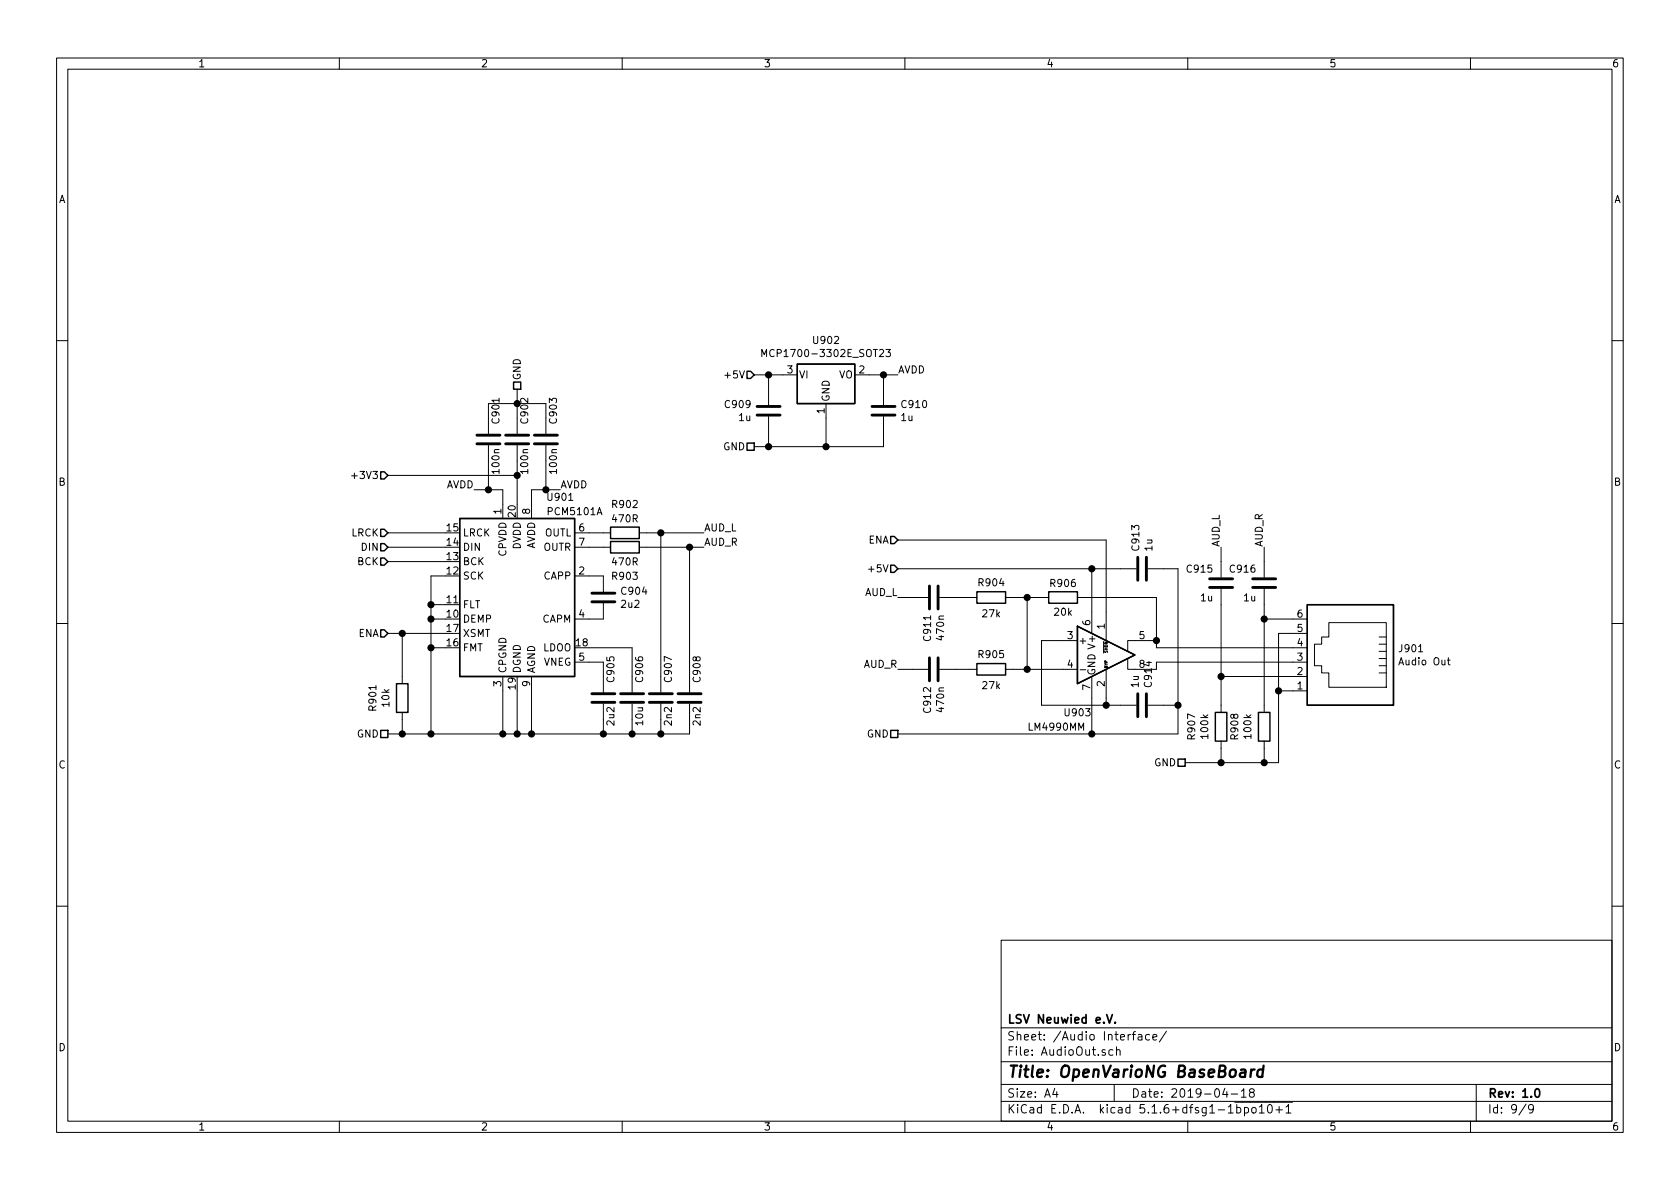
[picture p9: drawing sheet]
EESchema Schematic File Version 4
EELAYER 30 0
EELAYER END
$Descr A4 11693 8268
encoding utf-8
Sheet 9 9
Title "OpenVarioNG BaseBoard"
Date "2019-04-18"
Rev "1.0"
Comp "LSV Neuwied e.V."
Comment1 ""
Comment2 ""
Comment3 ""
Comment4 ""
$EndDescr
$Comp
L Audio:PCM5101 U901
U 1 1
P 3600 4100
F 0 "U901" H 3900 4750 50  0000 C CNN
F 1 "PCM5101A" H 4000 4650 50  0000 C CNN
F 2 "Package_SO:TSSOP-20_4.4x6.5mm_P0.65mm" H 3550 4850 50  0001 C CNN
F 3 "http://www.ti.com/lit/ds/symlink/pcm5101.pdf" H 3550 4850 50  0001 C CNN
	1    3600 4100
	1    0    0    -1  
$EndComp
Wire Wire Line
	3000 4200 3100 4200
Wire Wire Line
	3100 4300 3000 4300
Wire Wire Line
	3100 4500 3000 4500
$Comp
L Device:C C905
U 1 1
P 4200 4850
F 0 "C905" V 4250 4950 50  0000 L CNN
F 1 "2u2" V 4250 4650 50  0000 L CNN
F 2 "Capacitor_SMD:C_0805_2012Metric" H 4238 4700 50  0001 C CNN
F 3 "~" H 4200 4850 50  0001 C CNN
	1    4200 4850
	1    0    0    -1  
$EndComp
$Comp
L Device:C C906
U 1 1
P 4400 4850
F 0 "C906" V 4450 4950 50  0000 L CNN
F 1 "10u" V 4450 4650 50  0000 L CNN
F 2 "Capacitor_SMD:C_0805_2012Metric" H 4438 4700 50  0001 C CNN
F 3 "~" H 4400 4850 50  0001 C CNN
F 4 "Murata" V 4400 4850 50  0001 C CNN "Manu"
F 5 "GRM21BR61C106KE15K" V 4400 4850 50  0001 C CNN "PartNo"
	1    4400 4850
	1    0    0    -1  
$EndComp
Wire Wire Line
	4200 5000 4200 5100
Wire Wire Line
	4200 5100 3700 5100
Wire Wire Line
	4100 4600 4200 4600
Wire Wire Line
	3700 4800 3700 5100
Connection ~ 3700 5100
Wire Wire Line
	3700 5100 3600 5100
Wire Wire Line
	3600 4800 3600 5100
Connection ~ 3600 5100
Wire Wire Line
	3600 5100 3500 5100
Wire Wire Line
	3500 4800 3500 5100
Connection ~ 3500 5100
Wire Wire Line
	3500 5100 3000 5100
$Comp
L Device:C C904
U 1 1
P 4200 4150
F 0 "C904" H 4315 4196 50  0000 L CNN
F 1 "2u2" H 4315 4105 50  0000 L CNN
F 2 "Capacitor_SMD:C_0805_2012Metric" H 4238 4000 50  0001 C CNN
F 3 "~" H 4200 4150 50  0001 C CNN
	1    4200 4150
	1    0    0    -1  
$EndComp
Wire Wire Line
	4200 4600 4200 4700
Wire Wire Line
	4100 4300 4200 4300
Wire Wire Line
	4100 4000 4200 4000
$Comp
L Device:R R902
U 1 1
P 4350 3700
F 0 "R902" V 4150 3700 50  0000 C CNN
F 1 "470R" V 4250 3700 50  0000 C CNN
F 2 "Resistor_SMD:R_0805_2012Metric" V 4280 3700 50  0001 C CNN
F 3 "~" H 4350 3700 50  0001 C CNN
	1    4350 3700
	0    1    1    0   
$EndComp
$Comp
L Device:R R903
U 1 1
P 4350 3800
F 0 "R903" V 4550 3800 50  0000 C CNN
F 1 "470R" V 4450 3800 50  0000 C CNN
F 2 "Resistor_SMD:R_0805_2012Metric" V 4280 3800 50  0001 C CNN
F 3 "~" H 4350 3800 50  0001 C CNN
	1    4350 3800
	0    1    1    0   
$EndComp
Wire Wire Line
	4100 4500 4400 4500
Wire Wire Line
	4400 4500 4400 4700
Wire Wire Line
	4200 5100 4400 5100
Wire Wire Line
	4400 5100 4400 5000
Connection ~ 4200 5100
$Comp
L Device:C C907
U 1 1
P 4600 4850
F 0 "C907" V 4650 4950 50  0000 L CNN
F 1 "2n2" V 4650 4650 50  0000 L CNN
F 2 "Capacitor_SMD:C_0805_2012Metric" H 4638 4700 50  0001 C CNN
F 3 "~" H 4600 4850 50  0001 C CNN
	1    4600 4850
	1    0    0    -1  
$EndComp
$Comp
L Device:C C908
U 1 1
P 4800 4850
F 0 "C908" V 4850 4950 50  0000 L CNN
F 1 "2n2" V 4850 4650 50  0000 L CNN
F 2 "Capacitor_SMD:C_0805_2012Metric" H 4838 4700 50  0001 C CNN
F 3 "~" H 4800 4850 50  0001 C CNN
	1    4800 4850
	1    0    0    -1  
$EndComp
Wire Wire Line
	4400 5100 4600 5100
Wire Wire Line
	4600 5100 4600 5000
Connection ~ 4400 5100
Wire Wire Line
	4600 5100 4800 5100
Wire Wire Line
	4800 5100 4800 5000
Connection ~ 4600 5100
Wire Wire Line
	4100 3700 4200 3700
Wire Wire Line
	4100 3800 4200 3800
$Comp
L Regulator_Linear:MCP1700-3302E_SOT23 U?
U 1 1
P 5750 2600
AR Path="/5CBB96A8/5CB82C87" Ref="U?"  Part="1" 
AR Path="/5CBFDBD6/5CB82C87" Ref="U902"  Part="1" 
F 0 "U902" H 5750 2842 50  0000 C CNN
F 1 "MCP1700-3302E_SOT23" H 5750 2751 50  0000 C CNN
F 2 "Package_TO_SOT_SMD:SOT-23" H 5750 2825 50  0001 C CNN
F 3 "http://ww1.microchip.com/downloads/en/DeviceDoc/20001826C.pdf" H 5750 2600 50  0001 C CNN
	1    5750 2600
	1    0    0    -1  
$EndComp
$Comp
L Device:C C?
U 1 1
P 5350 2850
AR Path="/5CBB96A8/5CB82C8E" Ref="C?"  Part="1" 
AR Path="/5CBFDBD6/5CB82C8E" Ref="C909"  Part="1" 
F 0 "C909" H 5465 2896 50  0000 L CNN
F 1 "1u" H 5465 2805 50  0000 L CNN
F 2 "Capacitor_SMD:C_0805_2012Metric" H 5388 2700 50  0001 C CNN
F 3 "~" H 5350 2850 50  0001 C CNN
	1    5350 2850
	-1   0    0    -1  
$EndComp
$Comp
L Device:C C?
U 1 1
P 6150 2850
AR Path="/5CBB96A8/5CB82C95" Ref="C?"  Part="1" 
AR Path="/5CBFDBD6/5CB82C95" Ref="C910"  Part="1" 
F 0 "C910" H 6265 2896 50  0000 L CNN
F 1 "1u" H 6265 2805 50  0000 L CNN
F 2 "Capacitor_SMD:C_0805_2012Metric" H 6188 2700 50  0001 C CNN
F 3 "~" H 6150 2850 50  0001 C CNN
	1    6150 2850
	1    0    0    -1  
$EndComp
Text HLabel 5250 2600 0    50   Input ~ 0
+5V
Text HLabel 5250 3100 0    50   UnSpc ~ 0
GND
$Comp
L Device:C C?
U 1 1
P 3400 3050
AR Path="/5CBB96A8/5CB84FE0" Ref="C?"  Part="1" 
AR Path="/5CBFDBD6/5CB84FE0" Ref="C901"  Part="1" 
F 0 "C901" V 3450 3150 50  0000 L CNN
F 1 "100n" V 3450 2800 50  0000 L CNN
F 2 "Capacitor_SMD:C_0805_2012Metric" H 3438 2900 50  0001 C CNN
F 3 "~" H 3400 3050 50  0001 C CNN
	1    3400 3050
	1    0    0    -1  
$EndComp
$Comp
L Device:C C?
U 1 1
P 3800 3050
AR Path="/5CBB96A8/5CB850CE" Ref="C?"  Part="1" 
AR Path="/5CBFDBD6/5CB850CE" Ref="C903"  Part="1" 
F 0 "C903" V 3850 3150 50  0000 L CNN
F 1 "100n" V 3850 2800 50  0000 L CNN
F 2 "Capacitor_SMD:C_0805_2012Metric" H 3838 2900 50  0001 C CNN
F 3 "~" H 3800 3050 50  0001 C CNN
	1    3800 3050
	1    0    0    -1  
$EndComp
$Comp
L Device:C C?
U 1 1
P 3600 3050
AR Path="/5CBB96A8/5CB86266" Ref="C?"  Part="1" 
AR Path="/5CBFDBD6/5CB86266" Ref="C902"  Part="1" 
F 0 "C902" V 3650 3150 50  0000 L CNN
F 1 "100n" V 3650 2800 50  0000 L CNN
F 2 "Capacitor_SMD:C_0805_2012Metric" H 3638 2900 50  0001 C CNN
F 3 "~" H 3600 3050 50  0001 C CNN
	1    3600 3050
	1    0    0    -1  
$EndComp
Wire Wire Line
	3500 3500 3500 3400
Wire Wire Line
	3700 3400 3700 3500
Wire Wire Line
	3700 3400 3800 3400
Wire Wire Line
	3800 3400 3800 3200
Wire Wire Line
	3500 3400 3400 3400
Wire Wire Line
	3400 3400 3400 3200
Text HLabel 2700 3300 0    50   Input ~ 0
+3V3
Wire Wire Line
	3800 2800 3800 2900
Wire Wire Line
	3600 2900 3600 2800
Connection ~ 3600 2800
Wire Wire Line
	3600 2800 3800 2800
Wire Wire Line
	3400 2900 3400 2800
Wire Wire Line
	3400 2800 3600 2800
Text HLabel 2700 3700 0    50   Input ~ 0
LRCK
Text HLabel 2700 3800 0    50   Input ~ 0
DIN
Text HLabel 2700 3900 0    50   Input ~ 0
BCK
Text HLabel 3600 2700 1    50   UnSpc ~ 0
GND
Wire Wire Line
	3600 2700 3600 2800
Text HLabel 2700 5100 0    50   UnSpc ~ 0
GND
Wire Wire Line
	2700 5100 2800 5100
Text Label 3900 3400 0    50   ~ 0
AVDD
Wire Wire Line
	3800 3400 3900 3400
Connection ~ 3800 3400
Wire Wire Line
	5250 2600 5350 2600
Wire Wire Line
	6050 2600 6150 2600
Wire Wire Line
	5250 3100 5350 3100
Wire Wire Line
	5350 2600 5350 2700
Connection ~ 5350 2600
Wire Wire Line
	5350 2600 5450 2600
Wire Wire Line
	6150 2600 6150 2700
Connection ~ 6150 2600
Wire Wire Line
	6150 3000 6150 3100
Wire Wire Line
	5750 2900 5750 3100
Connection ~ 5750 3100
Wire Wire Line
	5750 3100 6150 3100
Wire Wire Line
	5350 3000 5350 3100
Connection ~ 5350 3100
Wire Wire Line
	5350 3100 5750 3100
Text Label 6250 2600 0    50   ~ 0
AVDD
Connection ~ 3400 3400
Wire Wire Line
	3300 3400 3400 3400
Text Label 3300 3400 2    50   ~ 0
AVDD
$Comp
L Amplifier_Audio:LM4990MM U903
U 1 1
P 7700 4550
F 0 "U903" H 7400 4150 50  0000 L CNN
F 1 "LM4990MM" H 7150 4050 50  0000 L CNN
F 2 "Package_SO:TSSOP-8_3x3mm_P0.65mm" H 7700 4550 50  0001 C CNN
F 3 "http://www.ti.com/lit/ds/symlink/lm4990.pdf" H 7700 4550 50  0001 C CNN
	1    7700 4550
	1    0    0    -1  
$EndComp
Text HLabel 6250 3950 0    50   Input ~ 0
+5V
Text HLabel 6250 5100 0    50   UnSpc ~ 0
GND
$Comp
L Device:C C914
U 1 1
P 7950 4900
F 0 "C914" H 8065 4946 50  0000 L CNN
F 1 "1u" H 8065 4855 50  0000 L CNN
F 2 "Capacitor_SMD:C_0805_2012Metric" H 7988 4750 50  0001 C CNN
F 3 "~" H 7950 4900 50  0001 C CNN
	1    7950 4900
	0    1    -1   0   
$EndComp
$Comp
L Device:R R906
U 1 1
P 7400 4150
F 0 "R906" V 7300 4150 50  0000 C CNN
F 1 "20k" V 7500 4150 50  0000 C CNN
F 2 "Resistor_SMD:R_0805_2012Metric" V 7330 4150 50  0001 C CNN
F 3 "~" H 7400 4150 50  0001 C CNN
	1    7400 4150
	0    1    1    0   
$EndComp
$Comp
L Device:R R904
U 1 1
P 6900 4150
F 0 "R904" V 7000 4150 50  0000 C CNN
F 1 "27k" V 6784 4150 50  0000 C CNN
F 2 "Resistor_SMD:R_0805_2012Metric" V 6830 4150 50  0001 C CNN
F 3 "~" H 6900 4150 50  0001 C CNN
	1    6900 4150
	0    1    -1   0   
$EndComp
Wire Wire Line
	7600 4250 7600 3950
$Comp
L Device:C C911
U 1 1
P 6500 4150
F 0 "C911" H 6615 4196 50  0000 L CNN
F 1 "470n" H 6615 4105 50  0000 L CNN
F 2 "Capacitor_SMD:C_0805_2012Metric" H 6538 4000 50  0001 C CNN
F 3 "~" H 6500 4150 50  0001 C CNN
	1    6500 4150
	0    -1   1    0   
$EndComp
Wire Wire Line
	7600 3950 6250 3950
Wire Wire Line
	8000 4650 8050 4650
Wire Wire Line
	8000 4450 8050 4450
Wire Wire Line
	7550 4150 8050 4150
Wire Wire Line
	8050 4150 8050 4450
Connection ~ 8050 4450
$Comp
L Device:R R905
U 1 1
P 6900 4650
F 0 "R905" V 7000 4650 50  0000 C CNN
F 1 "27k" V 6784 4650 50  0000 C CNN
F 2 "Resistor_SMD:R_0805_2012Metric" V 6830 4650 50  0001 C CNN
F 3 "~" H 6900 4650 50  0001 C CNN
	1    6900 4650
	0    1    -1   0   
$EndComp
$Comp
L Device:C C912
U 1 1
P 6500 4650
F 0 "C912" H 6615 4696 50  0000 L CNN
F 1 "470n" H 6615 4605 50  0000 L CNN
F 2 "Capacitor_SMD:C_0805_2012Metric" H 6538 4500 50  0001 C CNN
F 3 "~" H 6500 4650 50  0001 C CNN
	1    6500 4650
	0    -1   1    0   
$EndComp
Wire Wire Line
	6750 4150 6650 4150
Wire Wire Line
	6750 4650 6650 4650
Wire Wire Line
	7050 4650 7150 4650
Wire Wire Line
	7050 4150 7150 4150
Wire Wire Line
	7150 4150 7150 4650
Connection ~ 7150 4150
Wire Wire Line
	7150 4150 7250 4150
Connection ~ 7150 4650
Wire Wire Line
	7150 4650 7400 4650
Wire Wire Line
	7400 4450 7250 4450
Wire Wire Line
	7250 4450 7250 4900
Wire Wire Line
	7700 4850 7700 4900
Wire Wire Line
	7700 4900 7250 4900
Wire Wire Line
	6350 4150 6250 4150
Wire Wire Line
	6350 4650 6250 4650
Text Label 6250 4150 2    50   ~ 0
AUD_L
Text Label 6250 4650 2    50   ~ 0
AUD_R
Text Label 4900 3800 0    50   ~ 0
AUD_R
Text Label 4900 3700 0    50   ~ 0
AUD_L
Wire Wire Line
	4500 3800 4800 3800
Wire Wire Line
	4500 3700 4600 3700
Wire Wire Line
	4600 4700 4600 3700
Wire Wire Line
	4800 3800 4800 4700
$Comp
L Device:C C913
U 1 1
P 7950 3950
F 0 "C913" H 8065 3996 50  0000 L CNN
F 1 "1u" H 8065 3905 50  0000 L CNN
F 2 "Capacitor_SMD:C_0805_2012Metric" H 7988 3800 50  0001 C CNN
F 3 "~" H 7950 3950 50  0001 C CNN
	1    7950 3950
	0    -1   -1   0   
$EndComp
Wire Wire Line
	7600 3950 7800 3950
Connection ~ 7600 3950
Wire Wire Line
	6250 5100 7600 5100
Wire Wire Line
	7600 4850 7600 5100
Wire Wire Line
	8100 3950 8200 3950
Wire Wire Line
	8200 3950 8200 4900
Wire Wire Line
	8200 5100 7600 5100
Connection ~ 7600 5100
Wire Wire Line
	7700 4900 7800 4900
Connection ~ 7700 4900
Wire Wire Line
	8100 4900 8200 4900
Connection ~ 8200 4900
Wire Wire Line
	8200 4900 8200 5100
Wire Wire Line
	6150 2600 6250 2600
$Comp
L Device:R R901
U 1 1
P 2800 4850
F 0 "R901" V 2593 4850 50  0000 C CNN
F 1 "10k" V 2684 4850 50  0000 C CNN
F 2 "Resistor_SMD:R_0805_2012Metric" V 2730 4850 50  0001 C CNN
F 3 "~" H 2800 4850 50  0001 C CNN
	1    2800 4850
	1    0    0    1   
$EndComp
Wire Wire Line
	2700 4400 2800 4400
Wire Wire Line
	2800 4700 2800 4400
Wire Wire Line
	2800 5000 2800 5100
Text HLabel 2700 4400 0    50   Input ~ 0
ENA
Wire Wire Line
	7700 4250 7700 3750
Wire Wire Line
	7700 3750 6250 3750
Text HLabel 6250 3750 0    50   Input ~ 0
ENA
Wire Wire Line
	3100 4000 3000 4000
Wire Wire Line
	3000 4000 3000 4200
Wire Wire Line
	3000 4200 3000 4300
Connection ~ 3000 4200
Wire Wire Line
	3000 4300 3000 4500
Connection ~ 3000 4300
Wire Wire Line
	3000 4500 3000 5100
Connection ~ 3000 4500
Wire Wire Line
	3600 3200 3600 3300
Wire Wire Line
	2700 3300 3600 3300
Connection ~ 3600 3300
Wire Wire Line
	3600 3300 3600 3500
Wire Wire Line
	2700 3700 3100 3700
Wire Wire Line
	3100 3800 2700 3800
Wire Wire Line
	2700 3900 3100 3900
Wire Wire Line
	3100 4400 2800 4400
Connection ~ 2800 4400
Wire Wire Line
	2800 5100 3000 5100
Connection ~ 2800 5100
Connection ~ 3000 5100
$Comp
L Connector:6P6C J901
U 1 1
P 9400 4600
F 0 "J901" H 9070 4696 50  0000 R CNN
F 1 "Audio Out" H 9070 4605 50  0000 R CNN
F 2 "modusoft:Modular-MEBP6-6S" V 9400 4625 50  0001 C CNN
F 3 "~" V 9400 4625 50  0001 C CNN
	1    9400 4600
	-1   0    0    -1  
$EndComp
Wire Wire Line
	8050 4450 8050 4500
Wire Wire Line
	8050 4650 8050 4600
$Comp
L Device:C C?
U 1 1
P 8500 4050
AR Path="/5CBB96A8/5CD7F1FA" Ref="C?"  Part="1" 
AR Path="/5CBFDBD6/5CD7F1FA" Ref="C915"  Part="1" 
F 0 "C915" H 8550 4150 50  0000 L CNN
F 1 "1u" H 8550 3950 50  0000 L CNN
F 2 "Capacitor_SMD:C_0805_2012Metric" H 8538 3900 50  0001 C CNN
F 3 "~" H 8500 4050 50  0001 C CNN
	1    8500 4050
	-1   0    0    -1  
$EndComp
$Comp
L Device:C C?
U 1 1
P 8800 4050
AR Path="/5CBB96A8/5CD7F28C" Ref="C?"  Part="1" 
AR Path="/5CBFDBD6/5CD7F28C" Ref="C916"  Part="1" 
F 0 "C916" H 8850 4150 50  0000 L CNN
F 1 "1u" H 8850 3950 50  0000 L CNN
F 2 "Capacitor_SMD:C_0805_2012Metric" H 8838 3900 50  0001 C CNN
F 3 "~" H 8800 4050 50  0001 C CNN
	1    8800 4050
	-1   0    0    -1  
$EndComp
$Comp
L Device:R R908
U 1 1
P 8800 5050
F 0 "R908" V 8593 5050 50  0000 C CNN
F 1 "100k" V 8684 5050 50  0000 C CNN
F 2 "Resistor_SMD:R_0805_2012Metric" V 8730 5050 50  0001 C CNN
F 3 "~" H 8800 5050 50  0001 C CNN
	1    8800 5050
	1    0    0    1   
$EndComp
$Comp
L Device:R R907
U 1 1
P 8500 5050
F 0 "R907" V 8293 5050 50  0000 C CNN
F 1 "100k" V 8384 5050 50  0000 C CNN
F 2 "Resistor_SMD:R_0805_2012Metric" V 8430 5050 50  0001 C CNN
F 3 "~" H 8500 5050 50  0001 C CNN
	1    8500 5050
	1    0    0    1   
$EndComp
Text HLabel 8250 5300 0    50   UnSpc ~ 0
GND
Wire Wire Line
	9000 4400 8900 4400
Wire Wire Line
	8900 4400 8900 4800
Wire Wire Line
	8900 5300 8800 5300
Wire Wire Line
	9000 4800 8900 4800
Connection ~ 8900 4800
Wire Wire Line
	8900 4800 8900 5300
Wire Wire Line
	8500 5200 8500 5300
Connection ~ 8500 5300
Wire Wire Line
	8500 5300 8250 5300
Wire Wire Line
	8800 5200 8800 5300
Connection ~ 8800 5300
Wire Wire Line
	8800 5300 8500 5300
Wire Wire Line
	8800 4200 8800 4300
Wire Wire Line
	8500 4200 8500 4700
Wire Wire Line
	9000 4700 8500 4700
Connection ~ 8500 4700
Wire Wire Line
	8500 4700 8500 4900
Wire Wire Line
	9000 4300 8800 4300
Connection ~ 8800 4300
Wire Wire Line
	8800 4300 8800 4900
Text Label 8500 3800 1    50   ~ 0
AUD_L
Text Label 8800 3800 1    50   ~ 0
AUD_R
Wire Wire Line
	8500 3800 8500 3900
Wire Wire Line
	8800 3800 8800 3900
Wire Wire Line
	8050 4500 9000 4500
Wire Wire Line
	9000 4600 8050 4600
Wire Wire Line
	4600 3700 4900 3700
Connection ~ 4600 3700
Wire Wire Line
	4900 3800 4800 3800
Connection ~ 4800 3800
$EndSCHEMATC
